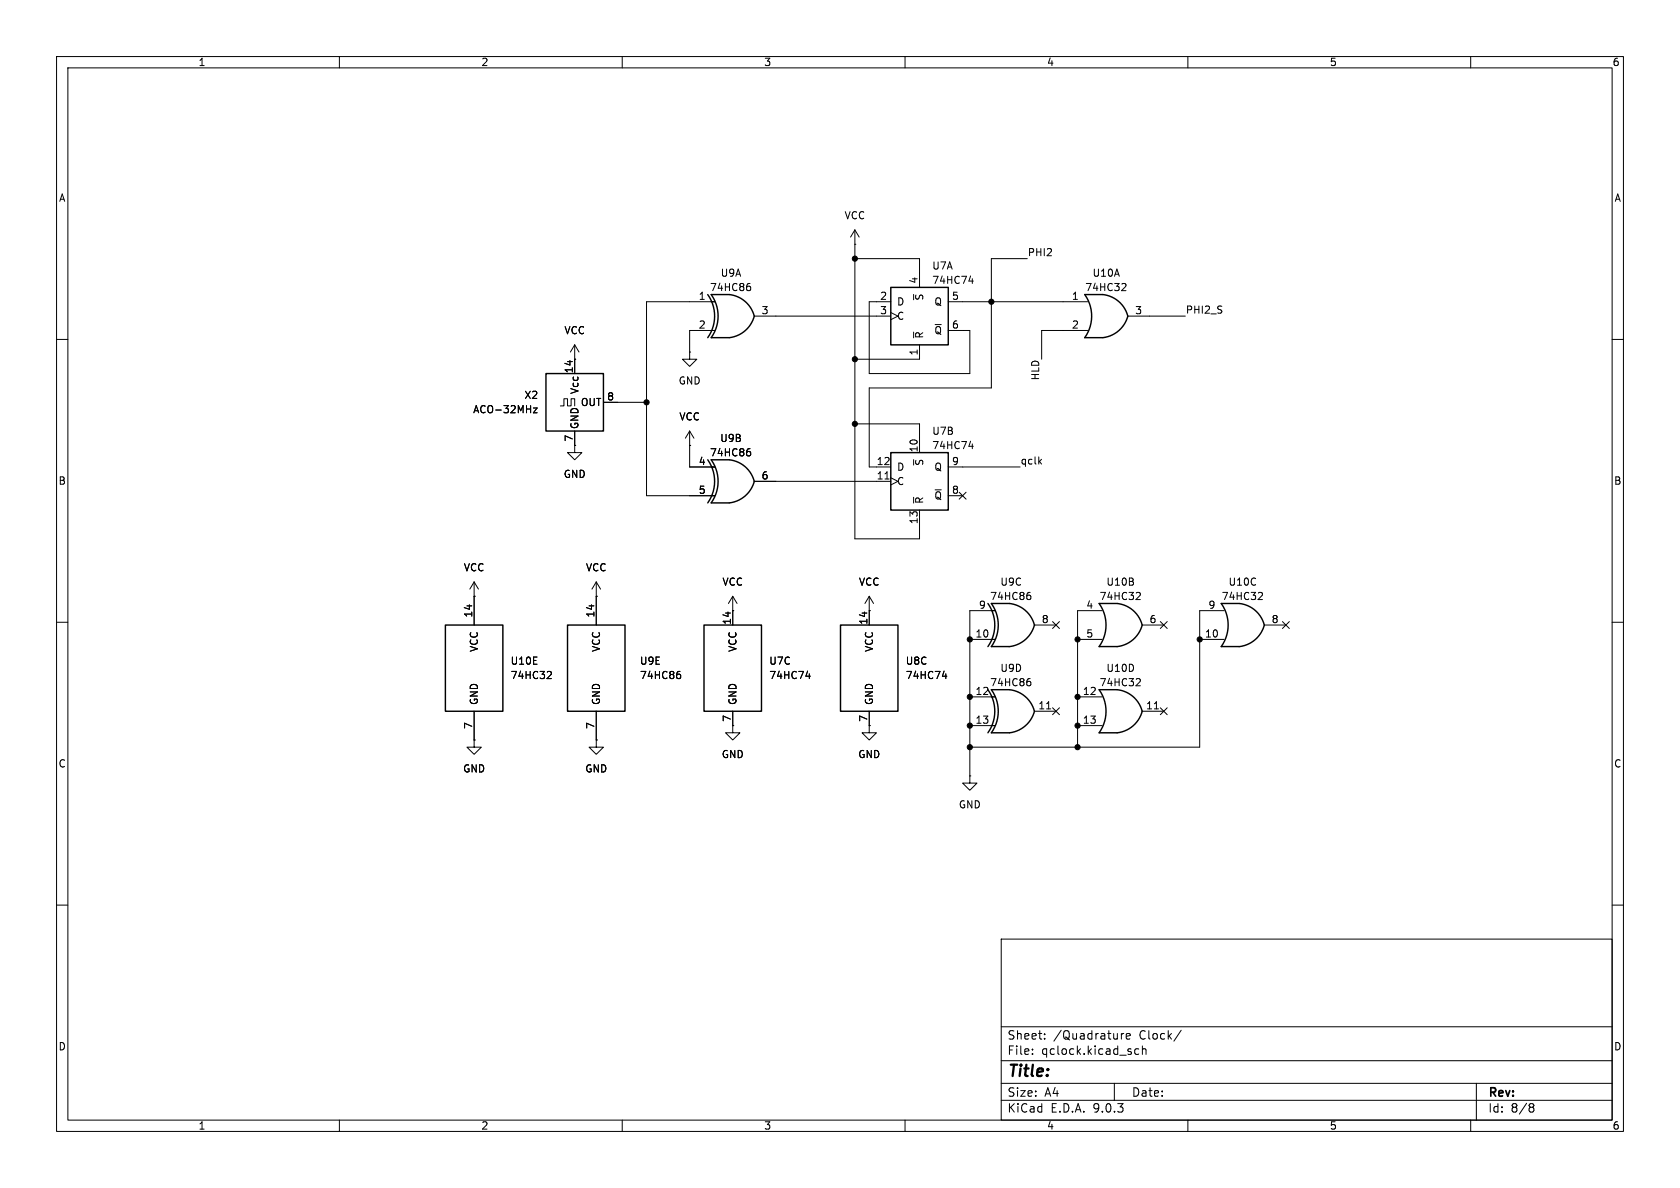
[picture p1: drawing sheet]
<svg xmlns="http://www.w3.org/2000/svg" width="297mm" height="210mm" viewBox="0 0 297 210" stroke-linecap="round" stroke-linejoin="round" font-family="sans-serif">
<g fill="none" stroke="#000" stroke-width=".18">
<path d="M10 10h277v190h-277zM12 12h273v186h-273zM60 10v2M110 10v2M160 10v2M210 10v2M260 10v2M126.4 53.3h-12.1v34.3h12.1M126.4 58.4h-4.5v3.8M132.2 50.6h.3l.2 .2v.5l-.5 .1M132.3 50.1h.3M133.3 55.9h24.2"/>
<path d="M151.1 43.2h.1M151.1 45.7h11.5v5.1M151.1 40.6v54.7h11.5v-5.1M151.1 40.6l-.7 1.3M151.1 40.6l.8 1.3M157.5 55.2l1.2 .7-1.2 .6M157.5 53.3h-3.8v12.7h17.7v-7.6h-3.8M161.5 58.7v1M167.6 53.3h24.7M171.3 49.7h.8M171.9 49.3v.8M181.6 45.7h-6.3v22.9h-21.6v14h3.8"/>
<path d="M192.3 58.4h-8.2v5.1M198.5 50.1l.4 .1 .2 .3-.8 .9h.8M199.4 55.9h10.1M10 60h2M94.3 72.1h.7l-.7 .9h.7M99.1 71.8h.6v-1.3h.6v1.3h.7v-1.3h.6v1.3M101.6 63.5h.1M101.6 78.7v1.3h1.3l-1.3 1.3-1.3-1.3h1.3M101.6 78.7h.1M101.6 61l-.8 1.2M101.6 61l.8 1.2M101.6 61v5"/>
<path d="M101.6 76.2v2.5M106.7 71.1h7.6M121.9 78.7h.1M121.9 62.2v1.3h1.3l-1.3 1.3-1.3-1.3h1.3M121.9 62.2h.1M121.9 76.2v6.4h4.5M121.9 76.2l-.7 1.3M121.9 76.2l.8 1.3M132.2 79.8h.3l.2 .2v.5l-.5 .1M132.3 79.3h.3M151.1 74.9h11.5v5.1M162.6 61v2.5h-11.5"/>
<path d="M171.3 78.9h.8M171.9 78.5v.8M285 60h2M133.3 85.1h24.2M156.5 84.7h.7M157.5 84.5l1.2 .6-1.2 .6M161.5 87.9v1M167.6 82.6h12.7M167.6 87.6h2.6M169.6 87l1.2 1.2M170.8 87l-1.2 1.2M183.8 81.6l.3 .4"/>
<path d="M184.1 81.2l-.5 .5M10 110h2M83.8 105.4h.1M83.8 102.9l-.7 1.2M83.8 102.9l.8 1.2M83.8 102.9v7.6M96.9 118.7h.5l.1 .4-.8 .9h.8M105.4 105.4h.1M105.4 102.9l-.8 1.2M105.4 102.9l.8 1.2M105.4 102.9v7.6M119.9 119.2h.2l.2 .2v.4l-.4 .2"/>
<path d="M120 118.7h.2M129.5 108h.1M129.5 105.4l-.7 1.3M129.5 105.4l.8 1.3M129.5 105.4v5.1M142.5 119.5h.8M143.1 119.1v.9M153.7 108h.1M153.7 105.4v5.1M153.7 105.4l-.8 1.3M153.7 105.4l.7 1.3M166.6 119.5h.8"/>
<path d="M167.2 119.1v.9M171.4 113h4.5M175.9 108h-4.5v29.2M181.8 105.2h.2l.2 .2v.5l-.4 .1M181.9 104.7h.2M181.9 120h.2M182.9 110.5h3.8M186.1 109.9l1.2 1.2M187.3 109.9l-1.2 1.2M190.5 113h4.3M194.8 108h-4.3v24.1M201.1 104.7l.4 .1 .1 .3-.8 .9h.8"/>
<path d="M201.1 120h.4l.1 .3-.8 .9h.8M201.9 110.5h3.8M205.1 109.9l1.2 1.2M206.3 109.9l-1.2 1.2M212.1 113h4.3M216.4 108h-4.3v24.1h-40.7M222.6 104.7l.5 .1 .1 .3-.8 .9h.8M223.5 110.5h3.8M226.7 109.9l1.2 1.2M227.9 109.9l-1.2 1.2M285 110h2M83.8 130.8v1.3h1.3l-1.3 1.3-1.3-1.3h1.3"/>
<path d="M83.8 130.8h.1M83.8 125.7v5.1M105.4 130.8v1.3h1.3l-1.3 1.3-1.3-1.3h1.3M105.4 130.8h.1M105.4 125.7v5.1M129.5 128.3v1.2h1.3l-1.3 1.3-1.2-1.3h1.2M129.5 128.3h.1M129.5 125.7v2.6M153.7 128.3v1.2h1.2l-1.2 1.3-1.3-1.3h1.3M153.7 128.3h.1M153.7 125.7v2.6M171.4 137.2v1.2h1.3l-1.3 1.3-1.2-1.3h1.2"/>
<path d="M171.4 137.2h.1M171.4 123.2h4.5M171.4 128.3h4.5M181.8 120.4h.2l.2 .3v.4l-.4 .1M182.9 125.7h3.8M185 125.3h.8M186.1 125.1l1.2 1.2M187.3 125.1l-1.2 1.2M190.5 123.2h4.3M190.5 128.3h4.3M201.9 125.7h3.8M204.1 125.3h.7"/>
<path d="M205.1 125.1l1.2 1.2M206.3 125.1l-1.2 1.2M10 160h2M177 166h108v32h-108zM285 160h2M60 198v2M110 198v2M160 198v2M177 194.5h108M177 191.5h108M177 187.5h108M177 181.5h108"/>
<path d="M182.5 186.3v.1M182.5 185.5v.1M184.7 183.6v.1M184.7 182.8v.1M197 191.5v3M198.2 182.7v1M198.7 182.7l-.3 .1-.2 .2M199.1 183.2l.7-.1-.1-.3-.4-.1-.2 .2 .1 .7h.5M201.3 185.5l-.4-.1-.3 .3v.4l.1 .2h.6M202 185.5l.2-.1 .3 .1 .1 .9M202 184.9v1.5M208.8 182.1l-1.3 2"/>
<path d="M210 198v2M260 198v2M261 191.5v6.5M270.6 195.1l.4 .1 .2 .2-.3 .3M270.6 195.7h.3M270.9 195.7l.2 .2 .1 .4-.2 .2-.4 .1"/>
</g>
<g fill="none" stroke="#000" stroke-width=".25">
<path d="M125.1 52.1a6.6 6.6 0 0 1 0 7.6M125.7 52.1h3.2a5.1 5.1 0 0 1 4.4 3.8 5.2 5.2 0 0 1-4.4 3.8h-3.2a6.6 6.6 0 0 0 0-7.6zM157.5 50.8h10.1v10.2h-10.1zM191.8 52.1h3.1a5.1 5.1 0 0 1 4.5 3.8 5.2 5.2 0 0 1-4.4 3.8h-3.2a6.6 6.6 0 0 0 0-7.6zM96.5 66h10.2v10.2h-10.2zM125.1 81.3a6.6 6.6 0 0 1 0 7.6M128.9 88.9h-3.2a6.6 6.6 0 0 0 0-7.6h3.2a5.1 5.1 0 0 1 4.4 3.8 5.2 5.2 0 0 1-4.4 3.8M157.5 80h10.1v10.2h-10.1zM78.7 110.5h10.2v15.2h-10.2zM100.3 110.5h10.2v15.2h-10.2zM124.5 110.5h10.1v15.2h-10.1zM148.6 110.5h10.1v15.2h-10.1z"/>
<path d="M174.7 106.7a6.6 6.6 0 0 1 0 7.6M178.4 106.7h-3.1a6.6 6.6 0 0 1 0 7.6h3.1M178.5 106.7a5.2 5.2 0 0 1 4.4 3.8 5.2 5.2 0 0 1-4.4 3.8M197.5 106.7h-3.2a6.6 6.6 0 0 1 0 7.6h3.2M197.5 106.7a5.2 5.2 0 0 1 4.4 3.8 5.2 5.2 0 0 1-4.4 3.8M215.9 106.7h3.2a5.1 5.1 0 0 1 4.4 3.8 5.2 5.2 0 0 1-4.4 3.8h-3.2a6.6 6.6 0 0 0 0-7.6zM174.7 121.9a6.6 6.6 0 0 1 0 7.6M178.4 121.9h-3.1a6.6 6.6 0 0 1 0 7.6h3.1M178.5 121.9a5.2 5.2 0 0 1 4.4 3.8 5.2 5.2 0 0 1-4.4 3.8M197.5 121.9h-3.2a6.6 6.6 0 0 1 0 7.6h3.2M197.5 121.9a5.2 5.2 0 0 1 4.4 3.8 5.2 5.2 0 0 1-4.4 3.8"/>
</g>
<g fill="#000" stroke="#000" stroke-width=".18">
<circle cx="151.1" cy="45.7" r=".46"/>
<circle cx="175.3" cy="53.3" r=".46"/>
<circle cx="114.3" cy="71.1" r=".46"/>
<circle cx="151.1" cy="74.9" r=".46"/>
<circle cx="151.1" cy="63.5" r=".46"/>
<circle cx="171.4" cy="113" r=".46"/>
<circle cx="190.5" cy="113" r=".46"/>
<circle cx="212.1" cy="113" r=".46"/>
<circle cx="171.4" cy="128.3" r=".46"/>
<circle cx="171.4" cy="132.1" r=".46"/>
<circle cx="171.4" cy="123.2" r=".46"/>
<circle cx="190.5" cy="123.2" r=".46"/>
<circle cx="190.5" cy="128.3" r=".46"/>
<circle cx="190.5" cy="132.1" r=".46"/>
</g>
<text font-size="2.8" x="178" y="190.9">Title:</text>
<g font-size="2.1">
<text x="178" y="184">Sheet:</text>
<text x="186.2" y="184">/Quadrature</text>
<text x="201.5" y="184">Clock/</text>
<text x="178" y="186.7">File:</text>
<text x="184.1" y="186.7">qclock.kicad_sch</text>
<text x="178" y="196.9">KiCad</text>
<text x="178" y="194.1">Size:</text>
<text x="184.7" y="194.1">A4</text>
<text x="185.7" y="196.9">E.D.A.</text>
<text x="193.3" y="196.9">9.0.3</text>
<text x="200" y="194.1">Date:</text>
<text x="263" y="194.3">Rev:</text>
<text x="263" y="196.9">Id:</text>
<text x="267.1" y="196.9">8/8</text>
</g>
<g font-size="1.8">
<text x="35" y="11.9">1</text>
<text x="85" y="11.9">2</text>
<text x="135" y="11.9">3</text>
<text x="185" y="11.9">4</text>
<text x="235" y="11.9">5</text>
<text x="285" y="11.9">6</text>
<text x="10.3" y="35.9">A</text>
<text x="285.3" y="35.9">A</text>
<text x="149.2" y="39">VCC</text>
<text x="164.7" y="47.9">U7A</text>
<text x="181.6" y="45.4">PHI2</text>
<text x="123.4" y="53.1">1</text>
<text x="125.4" y="51.7">74HC86</text>
<text x="127.3" y="49.1">U9A</text>
<text x="155.5" y="53.1">2</text>
<text x="162.3" y="50.2" transform="rotate(-90 162.3 50.2)">4</text>
<text x="163.4" y="53.2" transform="rotate(-90 163.4 53.2)">~{S}</text>
<text x="164.7" y="50.4">74HC74</text>
<text x="168.2" y="53.1">5</text>
<text x="189.4" y="53.1">1</text>
<text x="191.8" y="51.7">74HC32</text>
<text x="193.1" y="49.1">U10A</text>
<text x="99.7" y="59.3">VCC</text>
<text x="123.4" y="58.2">2</text>
<text x="134.5" y="55.6">3</text>
<text x="155.5" y="55.6">3</text>
<text x="158.5" y="54.2">D</text>
<text x="158.5" y="56.7">C</text>
<text x="163.4" y="59.9" transform="rotate(-90 163.4 59.9)">~{R}</text>
<text x="165.1" y="54.2">Q</text>
<text x="165.1" y="59.3">~{Q}</text>
<text x="168.2" y="58.2">6</text>
<text x="189.4" y="58.2">2</text>
<text x="200.6" y="55.6">3</text>
<text x="209.5" y="55.5">PHI2_S</text>
<text x="162.3" y="62.9" transform="rotate(-90 162.3 62.9)">1</text>
<text x="92.6" y="70.7">X2</text>
<text x="101.3" y="66.1" transform="rotate(-90 101.3 66.1)">14</text>
<text x="102.5" y="69.8" transform="rotate(-90 102.5 69.8)">Vcc</text>
<text x="102.6" y="72">OUT</text>
<text x="107.2" y="70.9">8</text>
<text x="119.9" y="68.2">GND</text>
<text x="183.8" y="67.3" transform="rotate(-90 183.8 67.3)">HLD</text>
<text x="83.5" y="73.3">ACO-32MHz</text>
<text x="102.5" y="75.9" transform="rotate(-90 102.5 75.9)">GND</text>
<text x="120" y="74.5">VCC</text>
<text x="164.7" y="77.1">U7B</text>
<text x="101.3" y="78.2" transform="rotate(-90 101.3 78.2)">7</text>
<text x="123.4" y="82.3">4</text>
<text x="125.4" y="80.9">74HC86</text>
<text x="127.2" y="78.3">U9B</text>
<text x="154.9" y="82.3">12</text>
<text x="158.5" y="83.4">D</text>
<text x="162.3" y="80.1" transform="rotate(-90 162.3 80.1)">10</text>
<text x="163.4" y="82.4" transform="rotate(-90 163.4 82.4)">~{S}</text>
<text x="164.7" y="79.6">74HC74</text>
<text x="165.1" y="83.4">Q</text>
<text x="168.2" y="82.3">9</text>
<text x="180.3" y="82.2">qclk</text>
<text x="10.3" y="85.9">B</text>
<text x="99.6" y="84.7">GND</text>
<text x="123.4" y="87.4">5</text>
<text x="134.5" y="84.8">6</text>
<text x="154.9" y="84.8">11</text>
<text x="158.5" y="86">C</text>
<text x="163.4" y="89.2" transform="rotate(-90 163.4 89.2)">~{R}</text>
<text x="165.1" y="88.5">~{Q}</text>
<text x="168.2" y="87.4">8</text>
<text x="285.3" y="85.9">B</text>
<text x="162.3" y="92.8" transform="rotate(-90 162.3 92.8)">13</text>
<text x="81.9" y="101.2">VCC</text>
<text x="103.5" y="101.2">VCC</text>
<text x="127.6" y="103.7">VCC</text>
<text x="151.8" y="103.7">VCC</text>
<text x="173" y="107.7">9</text>
<text x="174.9" y="106.3">74HC86</text>
<text x="176.8" y="103.7">U9C</text>
<text x="192" y="107.7">4</text>
<text x="194.3" y="106.3">74HC32</text>
<text x="195.5" y="103.7">U10B</text>
<text x="213.5" y="107.7">9</text>
<text x="215.9" y="106.3">74HC32</text>
<text x="217.1" y="103.7">U10C</text>
<text x="83.6" y="109.3" transform="rotate(-90 83.6 109.3)">14</text>
<text x="105.2" y="109.3" transform="rotate(-90 105.2 109.3)">14</text>
<text x="129.3" y="110.5" transform="rotate(-90 129.3 110.5)">14</text>
<text x="153.4" y="110.5" transform="rotate(-90 153.4 110.5)">14</text>
<text x="172.4" y="112.8">10</text>
<text x="184.1" y="110.2">8</text>
<text x="192" y="112.8">5</text>
<text x="203.1" y="110.2">6</text>
<text x="212.9" y="112.8">10</text>
<text x="224.7" y="110.2">8</text>
<text x="84.7" y="115.3" transform="rotate(-90 84.7 115.3)">VCC</text>
<text x="90.2" y="117.7">U10E</text>
<text x="106.3" y="115.3" transform="rotate(-90 106.3 115.3)">VCC</text>
<text x="113" y="117.7">U9E</text>
<text x="130.4" y="115.3" transform="rotate(-90 130.4 115.3)">VCC</text>
<text x="135.9" y="117.7">U7C</text>
<text x="154.5" y="115.3" transform="rotate(-90 154.5 115.3)">VCC</text>
<text x="160" y="117.7">U8C</text>
<text x="176.8" y="119">U9D</text>
<text x="195.5" y="119">U10D</text>
<text x="84.7" y="124.7" transform="rotate(-90 84.7 124.7)">GND</text>
<text x="90.2" y="120.2">74HC32</text>
<text x="106.3" y="124.7" transform="rotate(-90 106.3 124.7)">GND</text>
<text x="113" y="120.2">74HC86</text>
<text x="130.4" y="124.7" transform="rotate(-90 130.4 124.7)">GND</text>
<text x="135.9" y="120.2">74HC74</text>
<text x="154.5" y="124.7" transform="rotate(-90 154.5 124.7)">GND</text>
<text x="160" y="120.2">74HC74</text>
<text x="172.4" y="122.9">12</text>
<text x="174.9" y="121.5">74HC86</text>
<text x="183.5" y="125.5">11</text>
<text x="191.3" y="122.9">12</text>
<text x="194.3" y="121.5">74HC32</text>
<text x="202.5" y="125.5">11</text>
<text x="83.6" y="129" transform="rotate(-90 83.6 129)">7</text>
<text x="105.2" y="129" transform="rotate(-90 105.2 129)">7</text>
<text x="129.3" y="127.7" transform="rotate(-90 129.3 127.7)">7</text>
<text x="153.4" y="127.7" transform="rotate(-90 153.4 127.7)">7</text>
<text x="172.4" y="128">13</text>
<text x="191.3" y="128">13</text>
<text x="10.3" y="135.9">C</text>
<text x="81.8" y="136.8">GND</text>
<text x="103.4" y="136.8">GND</text>
<text x="127.5" y="134.2">GND</text>
<text x="151.6" y="134.2">GND</text>
<text x="285.3" y="135.9">C</text>
<text x="169.4" y="143.1">GND</text>
<text x="10.3" y="185.9">D</text>
<text x="285.3" y="185.9">D</text>
<text x="35" y="199.9">1</text>
<text x="85" y="199.9">2</text>
<text x="135" y="199.9">3</text>
<text x="185" y="199.9">4</text>
<text x="235" y="199.9">5</text>
<text x="285" y="199.9">6</text>
</g>
</svg>
